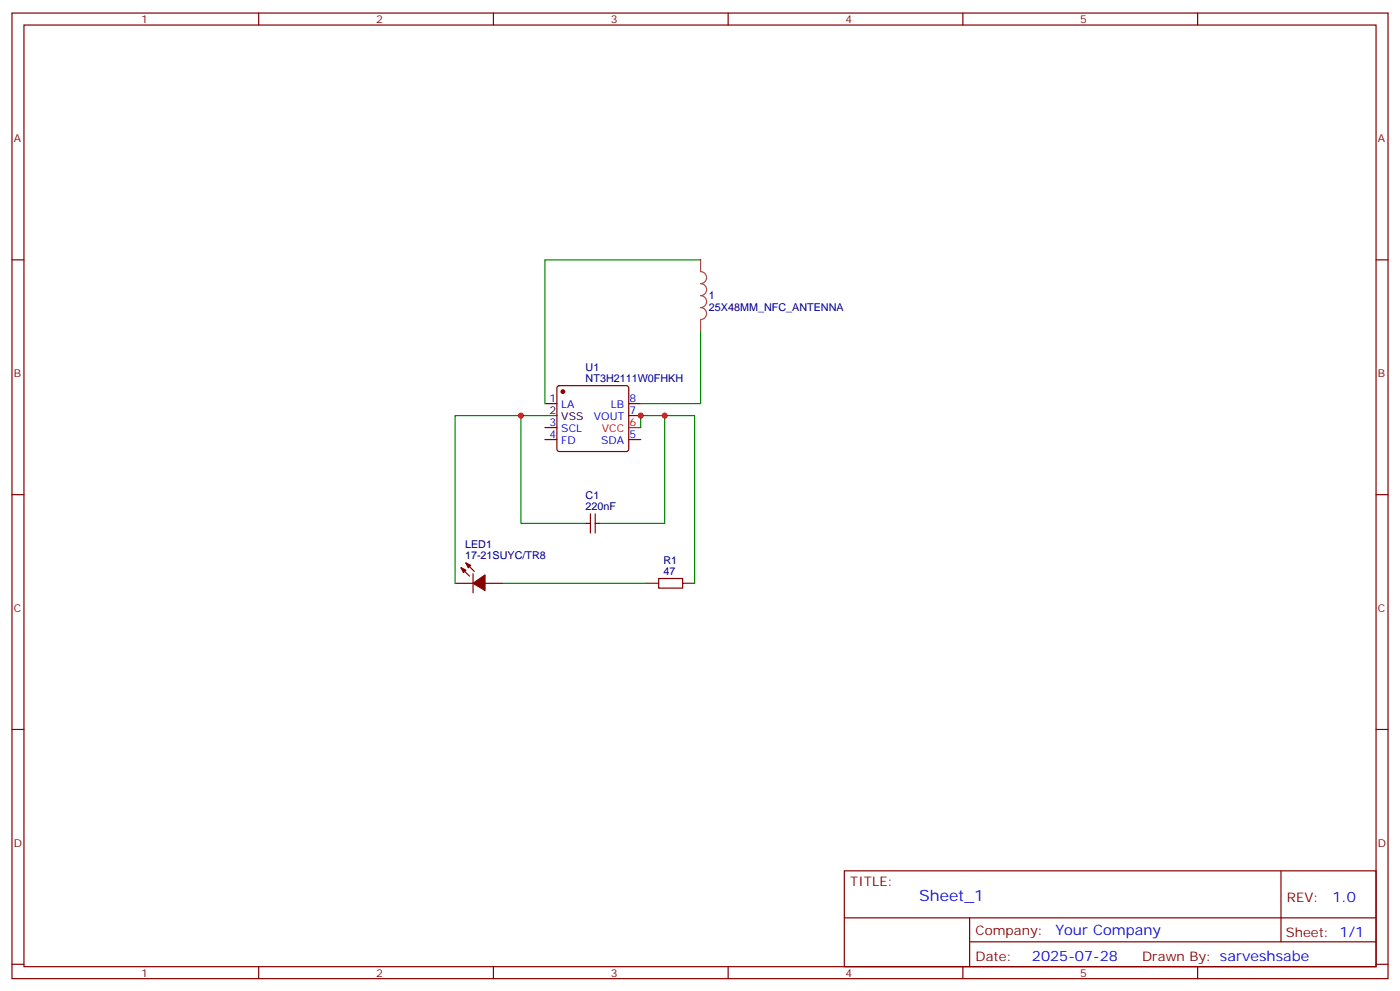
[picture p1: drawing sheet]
<svg xmlns="http://www.w3.org/2000/svg" width="412mm" height="292mm" viewBox="0 0 412 292" stroke-linecap="round" stroke-linejoin="round" font-family="sans-serif">
<g fill="none" stroke="#870000" stroke-width=".35">
<path d="M3.5 3.8h405.4v284.4h-405.4zM7.1 7.4h398.2v277.3h-398.2zM76.2 3.8v3.6M145.3 3.8v3.6M214.5 3.8v3.6M283.6 3.8v3.6M352.8 3.8v3.6M3.5 76.5h3.6M405.3 76.5h3.6M160.5 118.9h3.5M164.3 113.8l.4-.2h19.8l.5 .2 .2 .5v18l-.2 .5-.5 .2h-19.8l-.5-.3-.2-.4v-18zM185.2 118.9h3.5"/>
<path d="M160.5 129.4h3.5M160.5 125.9h3.5M185.2 122.4h3.5M185.2 129.4h3.5M3.5 145.7h3.6M172.9 154.1h1M173.9 151.3v5.7M175.3 151.3v5.7M175.3 154.1h1.1M405.3 145.7h3.6M134.1 171.8h5.2M135.8 167.2l2.5 2.5"/>
<path d="M137.2 165.8l2.5 2.4M139.3 168.9v5.7M142.9 171.8h5.3M194 170.4h7.1v2.8h-7.1zM3.5 214.8h3.6M405.3 214.8h3.6M248.7 256.4h156.6v28.3h-156.6zM377.3 256.5v20.8M248.7 270.3h156.5M285.6 277.3h119.6M285.6 270.3v14.1M3.5 284h3.6"/>
<path d="M76.2 284.7v3.5M145.3 284.7v3.5M214.5 284.7v3.5M283.6 284.7v3.5M352.8 284.7v3.5M405.3 284h3.6"/>
</g>
<path d="M185.2 125.9h3.5" fill="none" stroke="#f00" stroke-width=".35"/>
<path d="M160.5 122.4h3.5M169.3 154.1h3.6M176.4 154.1h3.5M190.5 171.8h3.5M201.1 171.8h3.5" fill="none" stroke="#000" stroke-width=".35"/>
<g fill="#870000" stroke="#870000" stroke-width=".35">
<path d="M135.8 167.2l1.4 .7-.7 .7z"/>
<path d="M137.2 165.8l1.4 .7-.7 .7z"/>
<path d="M139.3 171.8l3.6-2.5v4.6z"/>
<circle cx="165.8" cy="115.3" r=".53"/>
</g>
<path d="M206.4 76.5v3.5a1.76 1.76 0 0 1 1.7 1.8 1.76 1.76 0 0 1-1.7 1.7 1.76 1.76 0 0 1 1.7 1.8 1.76 1.76 0 0 1-1.7 1.7 1.76 1.76 0 0 1 1.7 1.8 1.76 1.76 0 0 1-1.7 1.8 1.76 1.76 0 0 1 1.7 1.7 1.76 1.76 0 0 1-1.7 1.8M206.4 94.2v3.5" fill="none" stroke="#a64a4a" stroke-width=".35"/>
<path d="M206.4 76.5h-45.9v42.4M206.4 97.7v21.2h-17.7M153.5 122.4h-19.4v49.4M160.5 122.4h-7v31.7h15.8M188.7 125.9v-3.5h7.1v31.7h-15.9M195.8 122.4h8.8v49.4M148.2 171.8h42.3" fill="none" stroke="#008700" stroke-width=".35"/>
<g fill="#c00">
<circle cx="188.7" cy="122.4" r=".88"/>
<circle cx="195.8" cy="122.4" r=".88"/>
<circle cx="153.5" cy="122.4" r=".88"/>
</g>
<text font-size="4.6" fill="#00f" x="270.8" y="265.5">Sheet_1</text>
<g font-size="4.2" fill="#00f">
<text x="392.5" y="265.7">1.0</text>
<text x="310.9" y="275.3">Your Company</text>
<text x="304" y="283.1">2025-07-28</text>
</g>
<g font-size="3.9" fill="#800">
<text x="250.5" y="261">TITLE:</text>
<text x="379.1" y="265.7">REV:</text>
<text x="287.4" y="275.2">Company:</text>
<text x="378.7" y="275.8">Sheet: 1/1</text>
<text x="287.4" y="282.9">Date:</text>
<text x="336.4" y="283">Drawn By: sarveshsabe</text>
</g>
<g font-size="3.2" fill="#800">
<text x="41.6" y="6.8">1</text>
<text x="110.8" y="6.8">2</text>
<text x="179.9" y="6.8">3</text>
<text x="249.1" y="6.8">4</text>
<text x="318.2" y="6.8">5</text>
<text x="4.1" y="41.9">A</text>
<text x="405.9" y="41.9">A</text>
<text x="4.1" y="111.1">B</text>
<text x="405.9" y="111.1">B</text>
<text x="4.1" y="180.2">C</text>
<text x="405.9" y="180.2">C</text>
<text x="4.1" y="249.4">D</text>
<text x="405.9" y="249.4">D</text>
<text x="41.6" y="287.7">1</text>
<text x="110.8" y="287.7">2</text>
<text x="179.9" y="287.7">3</text>
<text x="249.1" y="287.7">4</text>
<text x="318.2" y="287.7">5</text>
</g>
<g font-size="3.2" fill="#000080">
<text x="208.8" y="88.2">1</text>
<text x="208.8" y="91.5">25X48MM_NFC_ANTENNA</text>
<text x="172.5" y="112.5">NT3H2111W0FHKH</text>
<text x="172.5" y="109.2">U1</text>
<text x="172.5" y="146.9">C1</text>
<text x="172.5" y="150.2">220nF</text>
<text x="137" y="161.4">LED1</text>
<text x="137" y="164.7">17-21SUYC/TR8</text>
<text x="195.4" y="166">R1</text>
<text x="195.4" y="169.3">47</text>
</g>
<g font-size="3.2" fill="#00f">
<text x="161.9" y="118.5">1</text>
<text x="185.4" y="118.5">8</text>
<text x="161.9" y="125.6">3</text>
<text x="165.3" y="120.3">LA</text>
<text x="175" y="123.8">VOUT</text>
<text x="180" y="120.3">LB</text>
<text x="185.4" y="122">7</text>
<text x="161.9" y="129.1">4</text>
<text x="165.3" y="130.8">FD</text>
<text x="165.3" y="127.3">SCL</text>
<text x="177.1" y="130.8">SDA</text>
<text x="185.4" y="129.1">5</text>
</g>
<g font-size="3.2">
<text x="161.9" y="122">2</text>
<text x="165.3" y="123.8">VSS</text>
</g>
<g font-size="3.2" fill="#f00">
<text x="185.4" y="125.6">6</text>
<text x="177.3" y="127.3">VCC</text>
</g>
</svg>
